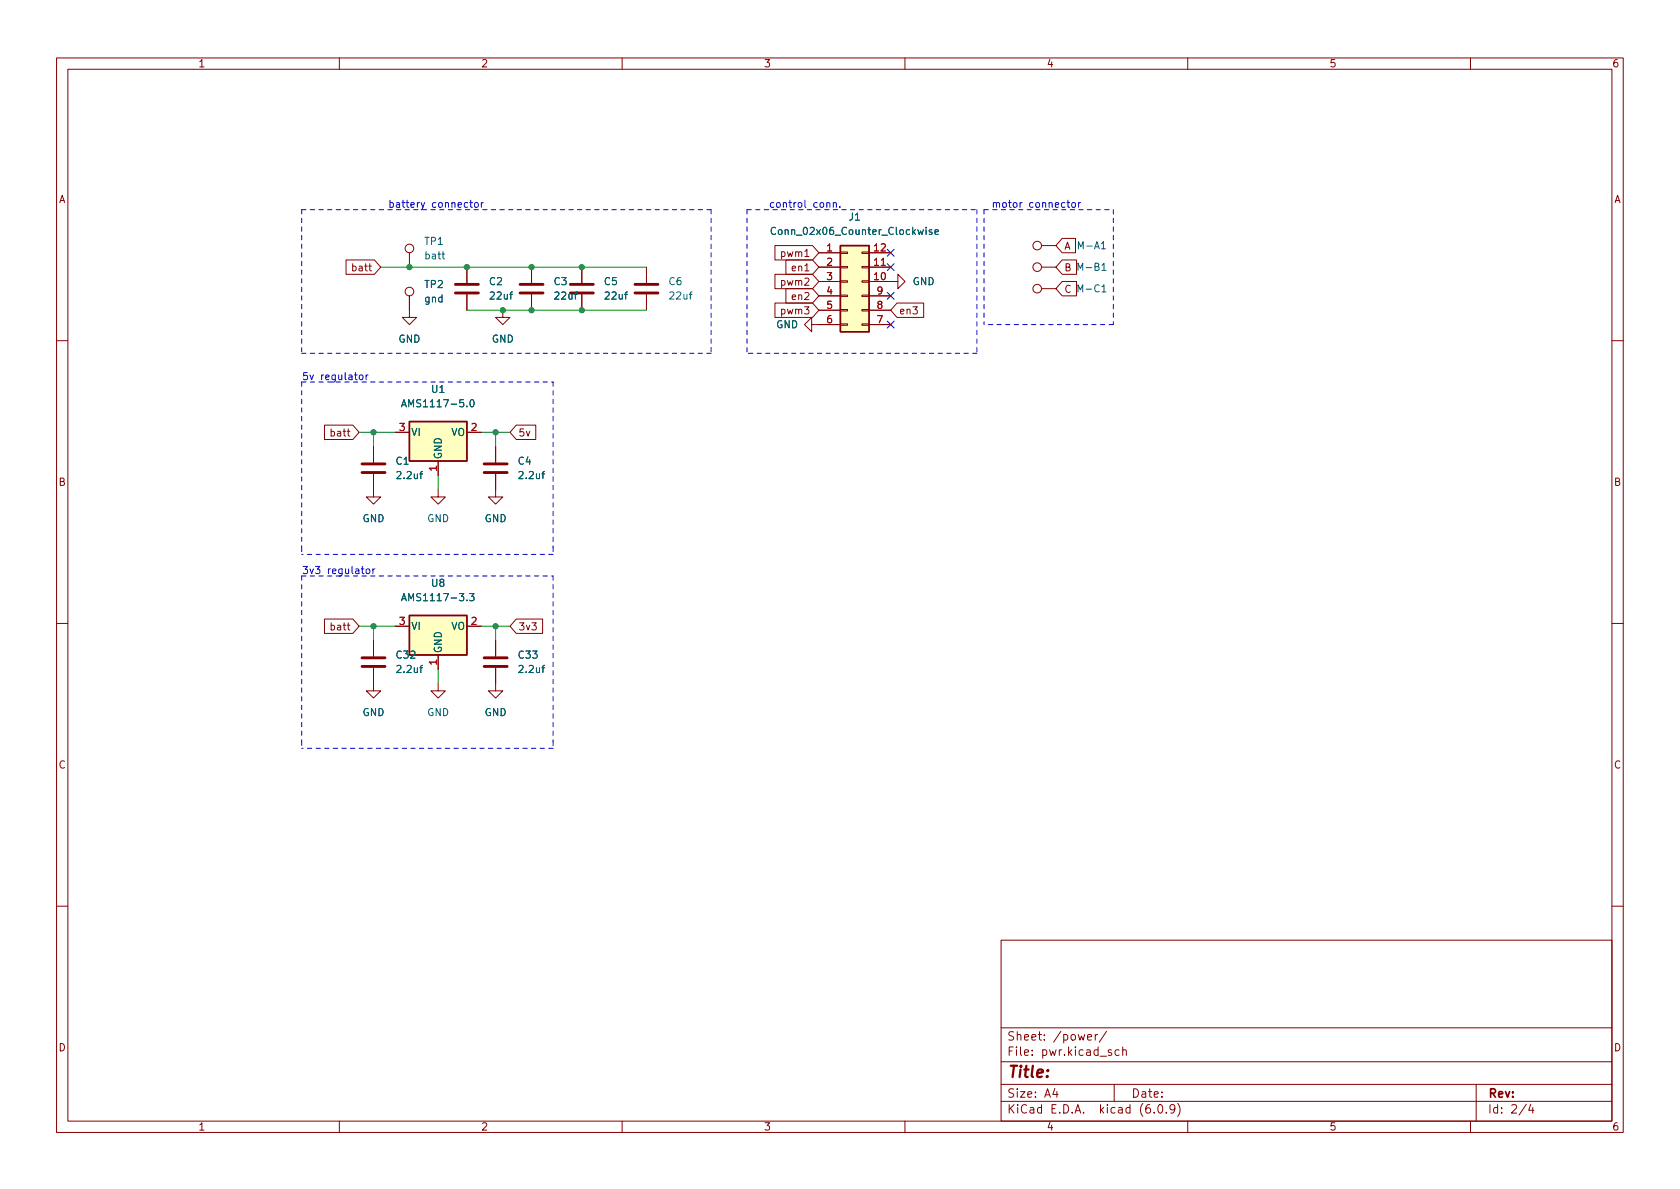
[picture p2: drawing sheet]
<svg xmlns="http://www.w3.org/2000/svg" width="297mm" height="210mm" viewBox="0 0 297 210" stroke-linecap="round" stroke-linejoin="round" font-family="sans-serif">
<g fill="none" stroke="#840000" stroke-width=".18">
<path d="M10 10.2h277v190.1h-277zM12 12.2h273v186.1h-273zM60 10.2v2M110 10.2v2M160 10.2v2M210 10.2v2M260 10.2v2M61.2 46h5l1.1 1.2-1.1 1.3h-5zM72.4 52.3v3.8h1.3l-1.3 1.3-1.3-1.3h1.3M72.4 44.7v2.5M82.5 47.2v2.8M82.5 52.1v2.8"/>
<path d="M88.9 54.9v1.2h1.3l-1.3 1.3-1.3-1.3h1.3M94 47.2v2.8M94 52.1v2.8M102.9 47.2v2.8M102.9 52.1v2.8M114.3 47.2v2.8M114.3 52.1v2.8M137 53.6h6.7l1.1 1.3-1.1 1.2h-6.7zM137 48.5h6.7l1.1 1.3-1.1 1.2h-6.7zM137 43.4h6.7l1.1 1.3-1.1 1.3h-6.7zM139 51h4.7l1.1 1.3-1.1 1.3h-4.7zM139 46h4.7l1.1 1.2-1.1 1.3h-4.7z"/>
<path d="M143.5 57.4v-1.3l-1.3 1.3 1.3 1.3v-1.3h5.1M144.8 44.7h3.8M144.8 49.8h3.8M144.8 47.2h3.8M144.8 52.3h3.8M144.8 54.9h3.8M148.6 57.3h1.3v.2h-1.3zM148.6 54.7h1.3v.3h-1.3zM148.6 52.2h1.3v.2h-1.3zM148.6 49.7h1.3v.2h-1.3zM148.6 47.1h1.3v.3h-1.3zM148.6 44.6h1.3v.2h-1.3z"/>
<path d="M152.4 57.3h1.3v.2h-1.3zM152.4 54.7h1.3v.3h-1.3zM152.4 52.2h1.3v.2h-1.3zM152.4 49.7h1.3v.2h-1.3zM152.4 47.1h1.3v.3h-1.3zM152.4 44.6h1.3v.2h-1.3zM153.7 49.8h5v-1.3l1.3 1.3-1.3 1.2v-1.2M153.7 44.7h3.8M153.7 47.2h3.8M153.7 52.3h3.8M153.7 54.9h3.8M153.7 57.4h3.8"/>
<path d="M158.6 53.6h4.7v2.5h-4.7l-1.1-1.2zM184.1 47.2h2.6M184.1 43.4h2.6M184.1 51h2.6M187.8 49.8h2.5v2.5h-2.5l-1.1-1.3zM187.8 46h2.5v2.5h-2.5l-1.1-1.3zM187.8 42.2h2.4v2.5h-2.4l-1.1-1.3zM10 60.2h2M57.4 75.2h5l1.1 1.2-1.1 1.3h-5zM66 79v2.8M69.8 76.4h2.6M82.5 76.4h2.6"/>
<path d="M87.6 79v2.8M91.3 75.2h3.4v2.5h-3.4l-1.1-1.3zM285 60.2h2M66 83.8v4.1h1.3l-1.3 1.2-1.2-1.2h1.2M77.5 86.6v1.3h1.2l-1.2 1.2-1.3-1.2h1.3M77.5 81.5v2.6M87.6 83.8v4.1h1.3l-1.3 1.2-1.2-1.2h1.2M10 110.2h2M57.4 109.5h5l1.1 1.2-1.1 1.3h-5zM66 118.1v4.1h1.3l-1.3 1.2-1.2-1.2h1.2M66 113.3v2.8M69.8 110.7h2.6"/>
<path d="M77.5 115.8v2.6M82.5 110.7h2.6M87.6 118.1v4.1h1.3l-1.3 1.2-1.2-1.2h1.2M87.6 113.3v2.8M91.3 109.5h4.6v2.5h-4.6l-1.1-1.3zM285 110.2h2M77.5 120.9v1.3h1.2l-1.2 1.2-1.3-1.2h1.3M10 160.2h2M177 166.3h108v32h-108zM285 160.2h2M60 198.3v2M110 198.3v2"/>
<path d="M160 198.3v2M177 194.8h108M177 191.8h108M177 187.8h108M177 181.8h108M186.5 192.5l-.4 1h1M186.9 193v1M192.3 183.4l.7-.1-.1-.3-.4-.1-.2 .2 .1 .8h.5M193.6 182.9v1M194.1 182.9l-.3 .1-.2 .2M195.6 182.4l-1.2 1.9M196.5 185.7l-.4-.1-.2 .2 .1 .3 .5 .1v.4h-.6"/>
<path d="M197 191.8v3M197.9 185.7l-.5-.1-.3 .3v.4l.2 .3h.6M198.5 185.8l.2-.2 .4 .1v.9M198.5 185.1v1.5M204.1 196.7v.1M204.9 195.4l.2-.1a.81 .81 0 0 1 .6 .7 .81 .81 0 0 1-.3 .8h-.2a.81 .81 0 0 1-.6-.6 .81 .81 0 0 1 .3-.8zM206.2 196.7v.1M207.7 196l-.3 .3h-.3l-.2-.3 .1-.6 .4-.1 .2 .2a.99 .99 0 0 1-.3 1.3h-.3M208.2 195.1a1.72 1.72 0 0 1 0 2.3M210 198.3v2M260 198.3v2M261 191.8v6.5"/>
<path d="M269.9 195.3l-1.3 1.9M270.6 195.3l-.3 1h.9M271 195.8v1"/>
<circle cx="72.4" cy="51.6" r=".76"/>
<circle cx="72.4" cy="43.9" r=".76"/>
<circle cx="183.4" cy="47.2" r=".76"/>
<circle cx="183.4" cy="43.4" r=".76"/>
<circle cx="183.4" cy="51" r=".76"/>
</g>
<g fill="#ffffc2" stroke="#ffffc2" stroke-width=".18">
<path d="M72.4 108.8h10.1v7h-10.1z"/>
<path d="M148.6 43.4h5.1v15.3h-5.1z"/>
<path d="M72.4 74.5h10.1v7h-10.1z"/>
</g>
<path d="M148.6 43.4h5.1v15.3h-5.1zM72.4 74.5h10.1v7h-10.1zM72.4 108.8h10.1v7h-10.1z" fill="none" stroke="#840000" stroke-width=".25"/>
<path d="M137.1 40.3a.6 .6 0 0 0-.8 .4 .6 .6 0 0 0 .6 .8l.2-.2M164.8 40.7l-.3-.1-.2 .2v.2l.5 .1v.3h-.5M165.3 41l.6-.1v-.2l-.4-.1-.2 .2 .1 .6h.5M194.7 44h.8M194.8 51.6h.7M194.8 47.8h.7M71 71.9l.4-1.2 .4 1.2M71.1 71.6h.6M83.2 70.8l.2-.1a.68 .68 0 0 1 .4 .6 .68 .68 0 0 1-.4 .6l-.2-.1-.1-.3zM71 106.2l.4-1.2 .4 1.2M71.1 105.9h.6M83 105h.8l-.4 .4 .4 .2v.5l-.2 .1-.6-.1" fill="none" stroke="#006464" stroke-width=".18"/>
<g fill="none" stroke="#840000" stroke-width=".51">
<path d="M80.5 51.8h4.1M80.5 50.3h4.1M91.9 51.8h4.1M91.9 50.3h4.1M100.8 51.8h4.1M100.8 50.3h4.1M112.3 51.8h4M112.3 50.3h4M64 83.6h4.1M64 82h4.1M85.6 83.6h4.1M85.6 82h4.1"/>
<path d="M64 117.9h4.1M64 116.3h4.1M85.6 117.9h4.1M85.6 116.3h4.1"/>
</g>
<g fill="none" stroke="#0000c2" stroke-width=".18">
<path d="M83 35.8h.5M83.2 35.4v1.1l.3 .2M84 35.9l.3-.1 .3 .3v.3l-.3 .3-.3-.1-.1-.2zM85.1 35.8v.9M85.5 35.8l-.4 .3M146.2 35.9l.2-.1 .3 .1v.8M147.3 35.9l.2-.1 .3 .1 .1 .8M147.3 35.8v.9M148.5 36.5v.2M188.6 35.8h.5M188.8 35.4v1.1l.3 .2M189.6 35.9l.3-.1 .3 .3v.3l-.3 .3-.3-.1-.1-.2z"/>
<path d="M190.7 35.8v.9M191.1 35.8l-.4 .3M63.6 66.4l.3-.1 .3 .2v.4l-.3 .2h-.3l-.1-.2zM64.7 66.3v.8M65.1 66.3l-.4 .2M63.9 100.6h.5M64.1 100.2v1.1l.3 .1M64.8 100.7l.3-.1 .3 .2v.4l-.3 .2h-.3l-.1-.2zM65.9 100.6v.8M66.3 100.6l-.4 .2"/>
</g>
<g fill="none" stroke="#0000c2" stroke-width=".18" stroke-dasharray=".8 .8">
<path d="M53.3 37.1v25.4M53.3 37.1h72.4M125.7 37.1v25.4M132.1 37.1v25.4M132.1 37.1h40.6M172.7 37.1v25.4M174 37.1v20.3M174 37.1h22.8M196.8 37.1v20.3M196.8 57.4h-22.8M53.3 67.6v29.2M53.3 67.6h44.5"/>
<path d="M97.8 67.6v29.2M125.7 62.5h-72.4M172.7 62.5h-40.6M53.3 96.8v1.2M97.8 96.8v1.2M97.8 98h-44.5M53.3 101.8h44.5M53.3 101.8v29.3M97.8 101.8v29.3M53.3 131.1v1.2M97.8 132.3h-44.5M97.8 131.1v1.2"/>
</g>
<path d="M67.3 47.2h47M82.5 54.9h31.8M63.5 76.4h6.3M66 76.4v2.6M85.1 76.4h5.1M87.6 76.4v2.6M77.5 84.1v2.5M63.5 110.7h6.3M66 110.7v2.6M77.5 118.4v2.5M85.1 110.7h5.1M87.6 110.7v2.6" fill="none" stroke="#009600" stroke-width=".18"/>
<path d="M156.9 46.6l1.2 1.2M156.9 51.7l1.2 1.2M156.9 56.8l1.2 1.2M156.9 44.1l1.2 1.2M158.1 46.6l-1.2 1.2M158.1 51.7l-1.2 1.2M158.1 56.8l-1.2 1.2M158.1 44.1l-1.2 1.2" fill="none" stroke="#000084" stroke-width=".18"/>
<g fill="#009600" stroke="#009600" stroke-width=".18">
<circle cx="102.9" cy="54.9" r=".46"/>
<circle cx="94" cy="54.9" r=".46"/>
<circle cx="94" cy="47.2" r=".46"/>
<circle cx="102.9" cy="47.2" r=".46"/>
<circle cx="87.6" cy="76.4" r=".46"/>
<circle cx="72.4" cy="47.2" r=".46"/>
<circle cx="82.5" cy="47.2" r=".46"/>
<circle cx="66" cy="76.4" r=".46"/>
<circle cx="88.9" cy="54.9" r=".46"/>
<circle cx="66" cy="110.7" r=".46"/>
<circle cx="87.6" cy="110.7" r=".46"/>
</g>
<text font-size="2.8" fill="#840000" x="178" y="190.6">Title:</text>
<g font-size="2.1" fill="#840000">
<text x="178" y="184">Sheet: /power/</text>
<text x="178" y="186.7">File: pwr.kicad_sch</text>
<text x="178" y="196.9">KiCad E.D.A. kicad (6.0.9)</text>
<text x="178" y="194.1">Size: A4</text>
<text x="200" y="194.1">Date:</text>
<text x="263" y="194.1">Rev:</text>
<text x="263" y="196.9">Id: 2/4</text>
</g>
<g font-size="1.8" fill="#840000">
<text x="35" y="11.9">1</text>
<text x="85" y="11.9">2</text>
<text x="135" y="11.9">3</text>
<text x="185" y="11.9">4</text>
<text x="235" y="11.9">5</text>
<text x="285" y="11.9">6</text>
<text x="10.3" y="35.9">A</text>
<text x="285.3" y="35.9">A</text>
<text x="62.6" y="48">batt</text>
<text x="138.3" y="45.4">pwm1</text>
<text x="140.3" y="48">en1</text>
<text x="188.1" y="48">B</text>
<text x="188.1" y="44.2">A</text>
<text x="138.3" y="50.5">pwm2</text>
<text x="140.3" y="53">en2</text>
<text x="188.1" y="51.8">C</text>
<text x="138.3" y="55.6">pwm3</text>
<text x="158.9" y="55.6">en3</text>
<text x="58.8" y="77.2">batt</text>
<text x="91.6" y="77.2">5v</text>
<text x="10.3" y="85.9">B</text>
<text x="285.3" y="85.9">B</text>
<text x="58.8" y="111.5">batt</text>
<text x="91.6" y="111.5">3v3</text>
<text x="10.3" y="135.9">C</text>
<text x="285.3" y="135.9">C</text>
<text x="10.3" y="185.9">D</text>
<text x="285.3" y="185.9">D</text>
<text x="35" y="199.9">1</text>
<text x="85" y="199.9">2</text>
<text x="135" y="199.9">3</text>
<text x="185" y="199.9">4</text>
<text x="235" y="199.9">5</text>
<text x="285" y="199.9">6</text>
</g>
<g font-size="1.8" fill="#0000c2">
<text x="68.6" y="36.7">battery connector</text>
<text x="135.9" y="36.7">control conn.</text>
<text x="175.3" y="36.7">motor connector</text>
<text x="53.3" y="67.2">5v regulator</text>
<text x="53.3" y="101.5">3v3 regulator</text>
</g>
<g font-size="1.8" fill="#006464">
<text x="137.2" y="41.5">Conn_02x06_Counter_Clockwise</text>
<text x="150.1" y="39">J1</text>
<text x="75.1" y="43.3">TP1</text>
<text x="75.3" y="45.8">batt</text>
<text x="190.9" y="44.1">M-A1</text>
<text x="190.9" y="47.9">M-B1</text>
<text x="75.1" y="50.9">TP2</text>
<text x="75.1" y="53.5">gnd</text>
<text x="86.5" y="50.4">C2</text>
<text x="86.8" y="53">22uf</text>
<text x="98" y="50.4">C3</text>
<text x="98.2" y="53">22uf</text>
<text x="106.9" y="50.4">C5</text>
<text x="107.1" y="53">22uf</text>
<text x="118.3" y="50.4">C6</text>
<text x="118.5" y="53">22uf</text>
<text x="161.3" y="50.4">GND</text>
<text x="190.9" y="51.7">M-C1</text>
<text x="137.2" y="58">GND</text>
<text x="70.4" y="60.6">GND</text>
<text x="86.9" y="60.6">GND</text>
<text x="76.3" y="69.5">U1</text>
<text x="72" y="72">AMS1117-5.0</text>
<text x="72.6" y="77.1">VI</text>
<text x="79.7" y="77.1">VO</text>
<text x="70" y="82.2">C1</text>
<text x="78.1" y="81.3" transform="rotate(-90 78.1 81.3)">GND</text>
<text x="91.6" y="82.2">C4</text>
<text x="70.3" y="84.7">2.2uf</text>
<text x="91.9" y="84.7">2.2uf</text>
<text x="64.1" y="92.3">GND</text>
<text x="75.5" y="92.3">GND</text>
<text x="85.7" y="92.3">GND</text>
<text x="72" y="106.3">AMS1117-3.3</text>
<text x="76.3" y="103.8">U8</text>
<text x="72.6" y="111.4">VI</text>
<text x="79.7" y="111.4">VO</text>
<text x="70.2" y="116.5">C32</text>
<text x="70.3" y="119">2.2uf</text>
<text x="78.1" y="115.6" transform="rotate(-90 78.1 115.6)">GND</text>
<text x="91.7" y="116.5">C33</text>
<text x="91.9" y="119">2.2uf</text>
<text x="64.1" y="126.6">GND</text>
<text x="75.5" y="126.6">GND</text>
<text x="85.7" y="126.6">GND</text>
</g>
<g font-size="1.8" fill="#a90000">
<text x="146.2" y="44.4">1</text>
<text x="146.2" y="47">2</text>
<text x="154.6" y="47">11</text>
<text x="154.6" y="44.4">12</text>
<text x="146.2" y="49.5">3</text>
<text x="146.2" y="52.1">4</text>
<text x="154.6" y="49.5">10</text>
<text x="155.1" y="52.1">9</text>
<text x="146.2" y="54.6">5</text>
<text x="146.2" y="57.1">6</text>
<text x="155.1" y="57.1">7</text>
<text x="155.1" y="54.6">8</text>
<text x="70.6" y="76.2">3</text>
<text x="83.3" y="76.2">2</text>
<text x="77.2" y="83.3" transform="rotate(-90 77.2 83.3)">1</text>
<text x="70.6" y="110.5">3</text>
<text x="83.3" y="110.5">2</text>
<text x="77.2" y="117.6" transform="rotate(-90 77.2 117.6)">1</text>
</g>
</svg>
